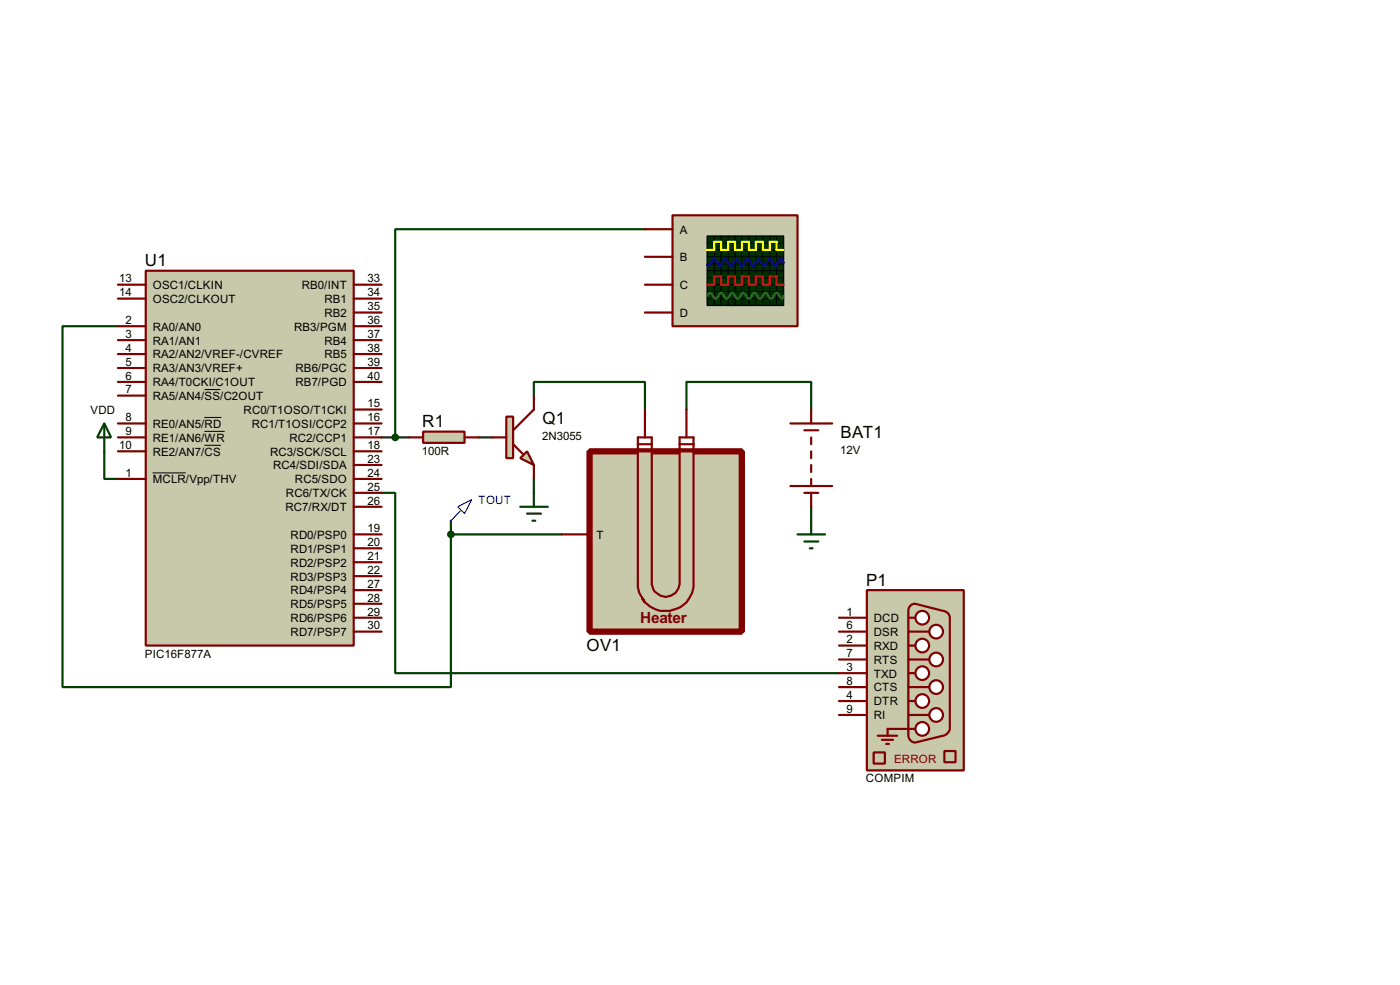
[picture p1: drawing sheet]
<svg xmlns="http://www.w3.org/2000/svg" width="256mm" height="180mm" viewBox="0 0 256 180" stroke-linecap="round" stroke-linejoin="round" font-family="sans-serif">
<path d="M21.6 59.7h-10.1v66.1h71.1v-28M118.2 42h-45.8v38.1M97.8 72.4v-2.5h20.4v5.1M125.8 75v-5.1h22.8v5.1M19.1 82.6v5.1h2.5M69.9 90.2h2.5v33h81.3M69.9 80.1h5.1M82.6 97.8h20.3M82.6 95.3v2.5M87.7 80.1h2.5M97.8 87.7v2.5M148.6 92.8v2.5" fill="none" stroke="#004000" stroke-width=".4"/>
<path d="M108 82.6h27.9v33h-27.9z" fill="#c8c8aa" stroke="#800000" stroke-width="1.2"/>
<path d="M116.9 80.1h2.5M116.9 81.3h2.5M124.5 80.1h2.6M124.5 81.3h2.6" fill="none" stroke="#800000" stroke-width=".4"/>
<path d="M116.9 82.6h2.5v24.4a2.56 2.56 0 0 0 2.6 2.3 2.56 2.56 0 0 0 2.5-2.3v-24.4h2.6v24.9a5.1 5.1 0 0 1-4 4.2 5.1 5.1 0 0 1-5.4-2.2l.5 .8-1.1-1.8-.2-1z" fill-rule="evenodd" fill="#c8c8aa" stroke="#800000" stroke-width=".4"/>
<path d="M118.2 75v5.1M125.8 75v5.1M102.9 97.8h5.1M116.9 80.1v2.5M119.4 80.1v2.5M124.5 80.1v2.5M127.1 80.1v2.5" fill="none" stroke="#800000" stroke-width=".4"/>
<path d="M19.1 77.5l1.3 2.6h-2.6zM19.1 77.5v5.1" fill="none" stroke="#004000" stroke-width=".4"/>
<path d="M26.7 49.6h38.1v68.6h-38.1z" fill="#c8c8aa" stroke="#800000" stroke-width=".4"/>
<g fill="none" stroke="#800000" stroke-width=".4">
<path d="M21.6 59.7h5.1M21.6 52.1h5.1M21.6 54.7h5.1M64.8 59.7h5.1M64.8 52.1h5.1M64.8 54.7h5.1M64.8 57.2h5.1M21.6 62.3h5.1M21.6 64.8h5.1M21.6 69.9h5.1M21.6 72.4h5.1M21.6 77.5h5.1"/>
<path d="M21.6 67.4h5.1M64.8 62.3h5.1M64.8 64.8h5.1M64.8 69.9h5.1M64.8 77.5h5.1M64.8 67.4h5.1M64.8 75h5.1M21.6 80.1h5.1M21.6 82.6h5.1M21.6 87.7h5.1M64.8 80.1h5.1M64.8 82.6h5.1"/>
<path d="M64.8 97.8h5.1M64.8 92.8h5.1M64.8 90.2h5.1M64.8 87.7h5.1M64.8 85.1h5.1M64.8 100.4h5.1M64.8 115.6h5.1M64.8 113.1h5.1M64.8 110.5h5.1M64.8 108h5.1M64.8 105.5h5.1M64.8 102.9h5.1"/>
</g>
<path d="M37.5 71.3h2.9M37.5 76.4h3.1M37.5 79h3.7M28 86.6h6.1M37.5 81.5h3" fill="none" stroke="#000" stroke-width=".18"/>
<path d="M95.3 83.9l1.3-1.3 1.2 2.5z" fill="#c8c8aa" stroke="#800000" stroke-width=".4"/>
<path d="M92.8 76.3h1.2v7.6h-1.2z" fill="#c8c8aa" stroke="#800000" stroke-width=".4"/>
<path d="M97.8 72.4v2.6l-3.8 3.8M90.2 80.1h2.6M94 81.3l1.8 1.8M97.8 85.1v2.6" fill="none" stroke="#800000" stroke-width=".4"/>
<path d="M77.5 79h7.6v2.1h-7.6z" fill="#c8c8aa" stroke="#800000" stroke-width=".4"/>
<path d="M144.8 77.5h7.7M147.4 78.8h2.5M148.6 75v2.5M75 80.1h2.5M85.1 80.1h2.6M144.8 89h7.7M147.4 90.2h2.5M148.6 80.1v1.2M148.6 82.6v1.3M148.6 85.1v1.3M148.6 87.7v1.3M148.6 90.2v2.6" fill="none" stroke="#800000" stroke-width=".4"/>
<path d="M95.3 92.8h5.1M96.6 94h2.5M97.6 95.3h.5M97.8 90.2v2.6M146.1 97.8h5.1M147.4 99.1h2.5M148.6 95.3v2.5M148.4 100.4h.5" fill="none" stroke="#004000" stroke-width=".4"/>
<path d="M83.9 92.8l2.5-1.3-1.3 2.5zM84.4 93.5l-1.8 1.8" fill="none" stroke="#0000c0" stroke-width=".2"/>
<circle cx="82.6" cy="97.8" r=".5" fill="#004000" stroke="#004000" stroke-width=".4"/>
<path d="M123.2 39.4h22.9v20.3h-22.9z" fill="#c8c8aa" stroke="#800000" stroke-width=".4"/>
<path d="M129.6 43.2h14v12.7h-14z" fill="#003000" stroke="#000" stroke-width=".25"/>
<g fill="none" stroke="#000" stroke-width=".18">
<path d="M129.6 47h14M129.6 44.5h14M129.6 45.8h14M129.6 48.3h14M129.6 50.9h14M129.6 52.1h14M129.6 53.4h14M129.6 54.7h14M129.6 49.6h14M130.9 43.2v12.7M132.1 43.2v12.7M133.4 43.2v12.7"/>
<path d="M134.7 43.2v12.7M135.9 43.2v12.7M137.2 43.2v12.7M138.5 43.2v12.7M139.8 43.2v12.7M141 43.2v12.7M142.3 43.2v12.7"/>
</g>
<path d="M129.6 45.8h1.3v-1.5h1.2v1.5h1.3v-1.5h1.3v1.5h1.2v-1.5h1.3v1.5h1.3v-1.5h1.3v1.5h1.2v-1.5h1.3v1.5h1.3" fill="none" stroke="#ff0" stroke-width=".4"/>
<path d="M129.6 52.1h1.3v-1.5h1.2v1.5h1.3v-1.5h1.3v1.5h1.2v-1.5h1.3v1.5h1.3v-1.5h1.3v1.5h1.2v-1.5h1.3v1.5h1.3" fill="none" stroke="#f00" stroke-width=".4"/>
<path d="M143.6 48.1l-.5-.8-1.1 1.5-1-1.5-1 1.5-1-1.5-1 1.5-1-1.5-1.1 1.5-1-1.5-1 1.5-1-1.5-1 1.5-1-1.5-1.1 1.5-.2-.2" fill="none" stroke="#00f" stroke-width=".4"/>
<path d="M129.6 54.2l.2-.5 .3-.1 .2 .1 .5 .8 .3 .2 .3-.2 .4-.8 .3-.1 .3 .1 .2 .5a.54 .54 0 0 0 .8 .3l.5-.8 .3-.1 .2 .1 .5 .8 .3 .2 .2-.2 .5-.8 .3-.1 .2 .1 .5 .8 .3 .2 .3-.2 .4-.8 .3-.1 .3 .1 .5 .8a.6 .6 0 0 0 .8-.5l.5-.4 .2 .1 .5 .8 .3 .2 .2-.2 .5-.8 .3-.1 .2 .1 .5 .8 .3 .2 .3-.5" fill="none" stroke="#0f0" stroke-width=".4"/>
<path d="M118.2 42h5M118.2 47h5M118.2 52.1h5M118.2 57.2h5" fill="none" stroke="#800000" stroke-width=".4"/>
<circle cx="72.4" cy="80.1" r=".5" fill="#004000" stroke="#004000" stroke-width=".4"/>
<path d="M158.8 108h17.8v33h-17.8z" fill="#c8c8aa" stroke="#800000" stroke-width=".4"/>
<path d="M166.9 110.7l.8-.2 5.1 1.3a1.35 1.35 0 0 1 1.2 1.3v20.3a1.59 1.59 0 0 1-1.2 1.3l-5.1 1.2a1.33 1.33 0 0 1-1.3-1.2v-22.9l.1-.4z" fill-rule="evenodd" fill="#c8c8aa" stroke="#800000" stroke-width=".4"/>
<g fill="#feffff" stroke="#800000" stroke-width=".4">
<circle cx="168.9" cy="113.1" r="1.25"/>
<circle cx="171.5" cy="115.6" r="1.25"/>
<circle cx="168.9" cy="118.2" r="1.25"/>
<circle cx="171.5" cy="120.7" r="1.25"/>
<circle cx="168.9" cy="123.2" r="1.25"/>
<circle cx="171.5" cy="125.8" r="1.25"/>
<circle cx="168.9" cy="128.3" r="1.25"/>
<circle cx="171.5" cy="130.9" r="1.25"/>
<circle cx="168.9" cy="133.4" r="1.25"/>
</g>
<path d="M166.4 113.1h1.3M166.4 115.6h3.8M166.4 118.2h1.3M160.8 134.7h3.6M161.6 135.4h2M162.4 136.2h.5M166.4 120.7h3.8M166.4 123.2h1.3M166.4 125.8h3.8M166.4 128.3h1.3M166.4 130.9h3.8M167.7 133.4h-5.1v1.3" fill="none" stroke="#800000" stroke-width=".4"/>
<g fill="#c8c8aa" stroke="#800000" stroke-width=".4">
<path d="M173 137.5h2.1v2h-2.1z"/>
<path d="M160.1 137.7h2v2.1h-2z"/>
</g>
<path d="M153.7 118.2h5.1M153.7 115.6h5.1M153.7 113.1h5.1M153.7 123.2h5.1M153.7 125.8h5.1M153.7 120.7h5.1M153.7 128.3h5.1M153.7 130.9h5.1" fill="none" stroke="#800000" stroke-width=".4"/>
<g font-size="3.5">
<text x="26.6" y="48.7">U1</text>
<text x="99.4" y="77.6">Q1</text>
<text x="77.4" y="78.2">R1</text>
<text x="154" y="80.2">BAT1</text>
<text x="158.7" y="107.2">P1</text>
<text x="107.5" y="119.1">OV1</text>
</g>
<text font-size="3.2" fill="#800000" x="117.3" y="114.1">Heater</text>
<g font-size="2.4">
<text x="124.5" y="42.7">A</text>
<text x="124.5" y="47.8">B</text>
<text x="21.9" y="51.7">13</text>
<text x="28" y="52.9">OSC1/CLKIN</text>
<text x="55.3" y="52.9">RB0/INT</text>
<text x="67.4" y="51.7">33</text>
<text x="124.5" y="52.9">C</text>
<text x="21.9" y="54.3">14</text>
<text x="23" y="59.3">2</text>
<text x="28" y="55.4">OSC2/CLKOUT</text>
<text x="59.4" y="58">RB2</text>
<text x="59.4" y="55.4">RB1</text>
<text x="67.4" y="59.3">36</text>
<text x="67.4" y="56.8">35</text>
<text x="67.4" y="54.3">34</text>
<text x="124.5" y="58">D</text>
<text x="23" y="61.9">3</text>
<text x="23" y="64.4">4</text>
<text x="28" y="60.5">RA0/AN0</text>
<text x="28" y="63.1">RA1/AN1</text>
<text x="28" y="65.6">RA2/AN2/VREF-/CVREF</text>
<text x="53.9" y="60.5">RB3/PGM</text>
<text x="59.4" y="65.6">RB5</text>
<text x="59.4" y="63.1">RB4</text>
<text x="67.4" y="64.4">38</text>
<text x="67.4" y="61.9">37</text>
<text x="23" y="69.5">6</text>
<text x="23" y="72">7</text>
<text x="23" y="67">5</text>
<text x="28" y="70.7">RA4/T0CKI/C1OUT</text>
<text x="28" y="68.1">RA3/AN3/VREF+</text>
<text x="54.1" y="70.7">RB7/PGD</text>
<text x="54.1" y="68.1">RB6/PGC</text>
<text x="67.4" y="69.5">40</text>
<text x="67.4" y="67">39</text>
<text x="16.6" y="75.8">VDD</text>
<text x="23" y="77.1">8</text>
<text x="28" y="73.2">RA5/AN4/SS/C2OUT</text>
<text x="44.6" y="75.8">RC0/T1OSO/T1CKI</text>
<text x="67.4" y="77.1">16</text>
<text x="67.4" y="74.6">15</text>
<text x="21.9" y="82.2">10</text>
<text x="23" y="79.7">9</text>
<text x="28" y="78.3">RE0/AN5/RD</text>
<text x="28" y="80.8">RE1/AN6/WR</text>
<text x="28" y="83.4">RE2/AN7/CS</text>
<text x="46.1" y="78.3">RC1/T1OSI/CCP2</text>
<text x="49.5" y="83.4">RC3/SCK/SCL</text>
<text x="53" y="80.8">RC2/CCP1</text>
<text x="67.4" y="79.7">17</text>
<text x="67.4" y="82.2">18</text>
<text x="77.3" y="83.3">100R</text>
<text x="99.3" y="80.6">2N3055</text>
<text x="153.9" y="83.1">12V</text>
<text x="23" y="87.3">1</text>
<text x="28" y="88.5">MCLR/Vpp/THV</text>
<text x="50" y="85.9">RC4/SDI/SDA</text>
<text x="54" y="88.5">RC5/SDO</text>
<text x="67.4" y="89.8">25</text>
<text x="67.4" y="87.3">24</text>
<text x="67.4" y="84.7">23</text>
<text x="52.3" y="93.6">RC7/RX/DT</text>
<text x="52.4" y="91">RC6/TX/CK</text>
<text x="67.4" y="92.4">26</text>
<text x="53.2" y="98.6">RD0/PSP0</text>
<text x="53.2" y="101.2">RD1/PSP1</text>
<text x="67.4" y="97.4">19</text>
<text x="67.4" y="100">20</text>
<text x="109.3" y="98.6">T</text>
<text x="53.2" y="106.3">RD3/PSP3</text>
<text x="53.2" y="103.7">RD2/PSP2</text>
<text x="67.4" y="107.6">27</text>
<text x="67.4" y="105.1">22</text>
<text x="67.4" y="102.5">21</text>
<text x="53.2" y="113.9">RD6/PSP6</text>
<text x="53.2" y="111.3">RD5/PSP5</text>
<text x="53.2" y="108.8">RD4/PSP4</text>
<text x="67.4" y="112.7">29</text>
<text x="67.4" y="110.1">28</text>
<text x="155.1" y="112.7">1</text>
<text x="160.1" y="113.9">DCD</text>
<text x="53.2" y="116.4">RD7/PSP7</text>
<text x="67.4" y="115.2">30</text>
<text x="155.1" y="117.8">2</text>
<text x="155.1" y="115.2">6</text>
<text x="160.1" y="119">RXD</text>
<text x="160.1" y="116.4">DSR</text>
<text x="26.5" y="120.4">PIC16F877A</text>
<text x="155.1" y="122.8">3</text>
<text x="155.1" y="125.4">8</text>
<text x="155.1" y="120.3">7</text>
<text x="160.1" y="124">TXD</text>
<text x="160.1" y="121.5">RTS</text>
<text x="155.1" y="127.9">4</text>
<text x="155.1" y="130.5">9</text>
<text x="160.1" y="126.6">CTS</text>
<text x="160.1" y="129.1">DTR</text>
<text x="160.1" y="131.7">RI</text>
<text x="158.6" y="143.2">COMPIM</text>
</g>
<text font-size="2.4" fill="#0000c0" x="87.7" y="92.3">TOUT</text>
<text font-size="2.4" fill="#800000" x="163.8" y="139.7">ERROR</text>
</svg>
